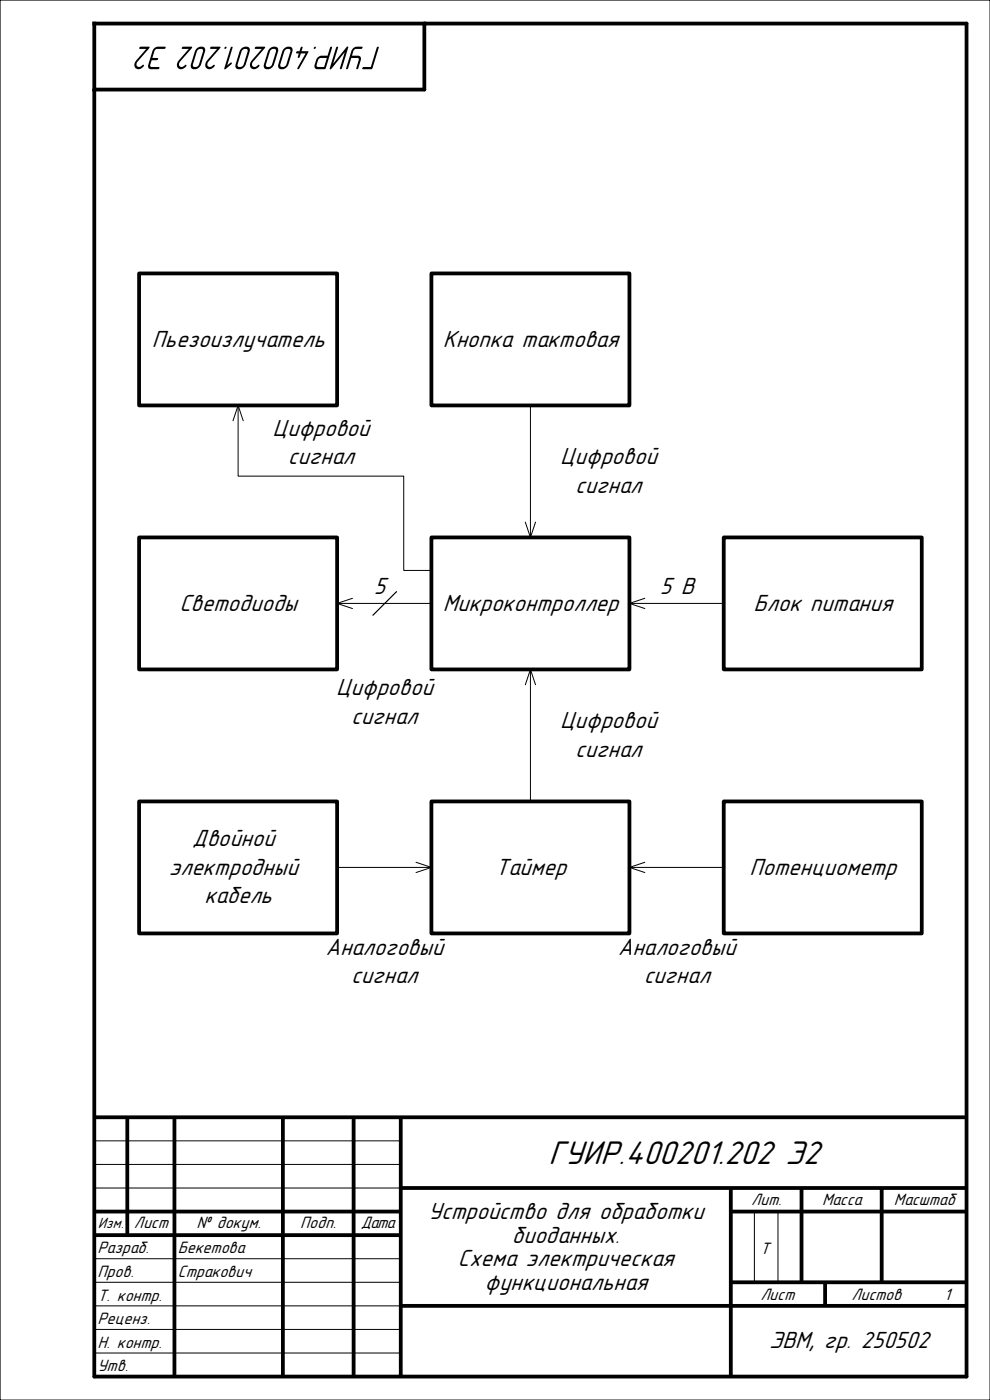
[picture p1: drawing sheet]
<svg xmlns="http://www.w3.org/2000/svg" width="210mm" height="297mm" viewBox="0 0 210 297" stroke-linecap="round" stroke-linejoin="round" font-family="sans-serif">
<path d="M0 0h210v297h-210z" fill="none" stroke="#000" stroke-width=".25"/>
<path d="M20 5h185v287h-185zM90 5v14h-70" fill="none" stroke="#000" stroke-width=".8"/>
<g fill="none" stroke="#000" stroke-width=".8" stroke-linecap="butt">
<path d="M20 237h185M27 237v25M37 237v55M60 237v55M75 237v55M85 237v55M20 257h65M85 252h120M155 252v40M155 257h50M170 252v20M187 252v20"/>
<path d="M20 262h65M85 277h120M155 272h50M175 272v5"/>
</g>
<path d="M20 242h65M20 247h65M20 252h65M160 257v15M165 257v15M20 267h65M20 272h65M20 277h65M20 282h65M20 287h65" fill="none" stroke="#000" stroke-width=".21"/>
<g fill="#000">
<path d="M47.6 10.2a.24 .24 0 0 0 .4 0 .24 .24 0 0 0-.4 0zM44.7 10l-.1 .4h1.4l-2.1 2.4a1 1 0 0 0-.3 1.3 1 1 0 0 0 1.2 .5 .82 .82 0 0 0 .7-.8l-.1-.1a.99 .99 0 0 1-1.3 .3l-.1-.4 .2-.5 2.6-3-.2-.2zM41.6 10.4l-1.1 3.2a.85 .85 0 0 0 .3 1.1 .85 .85 0 0 0 1.1-.2l.6-.6 1-2.9a.81 .81 0 0 0-.2-1 .81 .81 0 0 0-1-.1zM41.9 10.7a.69 .69 0 0 1 1.2 0l-.9 2.9a.72 .72 0 0 1-.6 .6 .72 .72 0 0 1-.7-.3zM38.7 10l-.1 .4h1.4l-2.1 2.4a1 1 0 0 0-.3 1.3 1 1 0 0 0 1.2 .5 .82 .82 0 0 0 .7-.8l-.1-.1a.99 .99 0 0 1-1.4 .3v-.4l.2-.5 2.5-3-.1-.2zM32.6 10.4l-.3 .5-.9 3.3 .4 .5h1.7a.26 .26 0 0 0 .3-.2 .26 .26 0 0 0-.1-.3h-1.5l-.4-.3 .4-1.1h1a.25 .25 0 0 0 .3-.2 .25 .25 0 0 0-.1-.3h-1.1l.5-1.6 .5-.3h1.5a.25 .25 0 0 0 .3-.2 .25 .25 0 0 0-.1-.3h-1.8zM29.7 10l-.1 .4h1.4l-2.1 2.4a1.02 1.02 0 0 0-.2 1.6 1.02 1.02 0 0 0 1.6-.1l.2-.3-.1-.3a.99 .99 0 0 1-1.4 .3l-.1-.4 .3-.5 2.5-3-.2-.2z"/>
<path d="M63.9 10l-.4 .9h-.4a.25 .25 0 0 0-.3 .1 .25 .25 0 0 0 .1 .3h.5l-.2 .8a.22 .22 0 0 0 .2 .2 .22 .22 0 0 0 .2-.2l.2-.8h1l-1.7 3.1a.21 .21 0 0 0 .1 .3 .21 .21 0 0 0 .3-.2l1.9-3.4-.2-.2h-1.2l.2-.9zM60.1 10.4l-1.1 3.2a.85 .85 0 0 0 .4 1.1 .85 .85 0 0 0 1-.2l.7-.6 .9-2.9a.81 .81 0 0 0-.2-1 .81 .81 0 0 0-.9-.1zM60.4 10.7a.69 .69 0 0 1 1.2 0l-.8 2.9a.72 .72 0 0 1-.6 .6 .72 .72 0 0 1-.8-.3zM57.1 10.4l-1.1 3.2a.85 .85 0 0 0 .3 1.1 .85 .85 0 0 0 1.1-.2l.6-.6 1-2.9a.81 .81 0 0 0-.2-1 .81 .81 0 0 0-1-.1zM57.4 10.7a.69 .69 0 0 1 1.2 0l-.9 2.9a.72 .72 0 0 1-.6 .6 .72 .72 0 0 1-.7-.3zM54.2 10l-.1 .4h1.4l-2.1 2.4a1 1 0 0 0-.3 1.3 1 1 0 0 0 1.1 .5 .82 .82 0 0 0 .8-.8l-.1-.1a.99 .99 0 0 1-1.4 .3l-.1-.4 .3-.5 2.5-3-.1-.2zM51.1 10.4l-1.1 3.2a.85 .85 0 0 0 .3 1.1 .85 .85 0 0 0 1.1-.2l.6-.6 .9-2.9a.81 .81 0 0 0-.2-1 .81 .81 0 0 0-.9-.1zM51.4 10.7a.69 .69 0 0 1 1.1 0l-.8 2.9a.72 .72 0 0 1-.6 .6 .72 .72 0 0 1-.7-.3zM49 10l-1.4 4.6h.3l1.1-.9a.2 .2 0 0 0 .2-.3 .21 .21 0 0 0-.4-.1l-.6 .6 1.1-3.8v-.2z"/>
<path d="M80 10l-1.4 4.2h-1.5a.26 .26 0 0 0-.2 .2 .26 .26 0 0 0 .1 .3l1.9-.1 1.4-4.5v-.2zM74.8 10.4l-1.4 4 .1 .3 .3-.3 .7-2.1h1.3l.3 .1-.5 2.1 .1 .2 .3-.2 .5-1.7v-.7l-.3-.3h-1.5l.5-1.3 .3-.1h1.1a.25 .25 0 0 0 .3-.2 .25 .25 0 0 0-.2-.3 1.96 1.96 0 0 0-1.7 .3zM71.4 10l-1.5 4.4 .1 .3 .3-.1 2.8-3.5-1 3.4 .1 .2 .3-.2 1.4-4.5-.2-.1-.2 .1-2.8 3.5 1-3.4-.1-.2zM67.7 12.4l.3-.1h1.3l-.6 1.9h-1.3l-.2-.1 .3-1.3zM67.3 12.3l-.3 .5a1.77 1.77 0 0 0-.2 1.6l.5 .3 1.7-.1 1.4-4.5a.22 .22 0 0 0-.2-.2 .22 .22 0 0 0-.2 .2l-.5 1.7h-1.6zM66.5 10.2a.25 .25 0 0 0 .5 0 .25 .25 0 0 0-.5 0z"/>
</g>
<path d="M153.5 114h42v28h-42z" fill-rule="evenodd" fill="#fff"/>
<path d="M153.5 114h42v28h-42z" fill="none" stroke="#000" stroke-width=".8"/>
<path d="M91.5 58h42v28h-42z" fill-rule="evenodd" fill="#fff"/>
<path d="M91.5 58h42v28h-42z" fill="none" stroke="#000" stroke-width=".8"/>
<path d="M91.5 114h42v28h-42z" fill-rule="evenodd" fill="#fff"/>
<path d="M91.5 114h42v28h-42z" fill="none" stroke="#000" stroke-width=".8"/>
<path d="M29.5 114h42v28h-42z" fill-rule="evenodd" fill="#fff"/>
<path d="M29.5 114h42v28h-42z" fill="none" stroke="#000" stroke-width=".8"/>
<path d="M112.5 86v28M111.4 110.7l1.1 3.3 1.1-3.3M71.5 128h20M74.8 126.9l-3.3 1.1 3.3 1.1M133.5 128h20M136.8 126.9l-3.3 1.1 3.3 1.1" fill="none" stroke="#000" stroke-width=".21"/>
<path d="M91.5 170h42v28h-42z" fill-rule="evenodd" fill="#fff"/>
<path d="M91.5 170h42v28h-42z" fill="none" stroke="#000" stroke-width=".8"/>
<path d="M111.4 145.3l1.1-3.3 1.1 3.3M112.5 142v28" fill="none" stroke="#000" stroke-width=".21"/>
<path d="M29.5 58h42v28h-42z" fill-rule="evenodd" fill="#fff"/>
<path d="M29.5 58h42v28h-42z" fill="none" stroke="#000" stroke-width=".8"/>
<path d="M49.4 89.3l1.1-3.3 1.1 3.3M50.5 86v15h35.1v20h5.9" fill="none" stroke="#000" stroke-width=".21"/>
<path d="M84.1 125.5l-5 5" fill="none" stroke="#000" stroke-width=".25"/>
<path d="M29.5 170h42v28h-42z" fill-rule="evenodd" fill="#fff"/>
<path d="M29.5 170h42v28h-42z" fill="none" stroke="#000" stroke-width=".8"/>
<path d="M71.5 184h20M88.2 182.9l3.3 1.1-3.3 1.1" fill="none" stroke="#000" stroke-width=".21"/>
<path d="M153.5 170h42v28h-42z" fill-rule="evenodd" fill="#fff"/>
<path d="M153.5 170h42v28h-42z" fill="none" stroke="#000" stroke-width=".8"/>
<path d="M133.5 184h20M136.8 182.9l-3.3 1.1 3.3 1.1" fill="none" stroke="#000" stroke-width=".21"/>
<text font-size="7.4" x="116.3" y="247">ГУИР.400201.202 Э2</text>
<g font-size="5.3">
<text x="32.2" y="73.5">Пьезоизлучатель</text>
<text x="93.9" y="73.5">Кнопка тактовая</text>
<text x="57.8" y="92.5">Цифровой</text>
<text x="61.1" y="98.5">сигнал</text>
<text x="118.8" y="98.5">Цифровой</text>
<text x="122" y="104.5">сигнал</text>
<text x="38" y="129.5">Светодиоды</text>
<text x="79.3" y="126">5</text>
<text x="93.9" y="129.5">Микроконтроллер</text>
<text x="139.9" y="126">5 В</text>
<text x="159.8" y="129.5">Блок питания</text>
<text x="71.3" y="147.5">Цифровой</text>
<text x="74.5" y="153.5">сигнал</text>
<text x="118.8" y="154.5">Цифровой</text>
<text x="122" y="160.5">сигнал</text>
<text x="40.8" y="179.5">Двойной</text>
<text x="35.8" y="185.5">электродный</text>
<text x="105" y="185.5">Таймер</text>
<text x="159" y="185.5">Потенциометр</text>
<text x="43.3" y="191.5">кабель</text>
<text x="69" y="202.5">Аналоговый</text>
<text x="131.1" y="202.5">Аналоговый</text>
<text x="74.5" y="208.5">сигнал</text>
<text x="136.5" y="208.5">сигнал</text>
<text x="90.8" y="258.6">Устройство для обработки</text>
<text x="108.6" y="263.6">биоданных.</text>
<text x="97.1" y="268.6">Схема электрическая</text>
<text x="102.8" y="273.6">функциональная</text>
<text x="163.1" y="286">ЭВМ, гр. 250502</text>
</g>
<g font-size="3.7">
<text x="159.3" y="255.6">Лит.</text>
<text x="174.3" y="255.6">Масса</text>
<text x="189.6" y="255.6">Масштаб</text>
<text x="28.4" y="260.6">Лист</text>
<text x="41.7" y="260.6">№ докум.</text>
<text x="63.7" y="260.6">Подп.</text>
<text x="76.5" y="260.6">Дата</text>
<text x="20.7" y="265.9">Разраб.</text>
<text x="37.7" y="265.9">Бекетова</text>
<text x="161.2" y="265.9">Т</text>
<text x="20.7" y="270.9">Пров.</text>
<text x="20.7" y="275.9">Т. контр.</text>
<text x="37.7" y="270.9">Стракович</text>
<text x="161.3" y="275.8">Лист</text>
<text x="180.6" y="275.8">Листов</text>
<text x="200.3" y="275.8">1</text>
<text x="20.7" y="280.9">Реценз.</text>
<text x="20.7" y="285.9">Н. контр.</text>
<text x="20.7" y="290.9">Утв.</text>
</g>
<text font-size="3.3" x="20.7" y="260.6">Изм.</text>
</svg>
